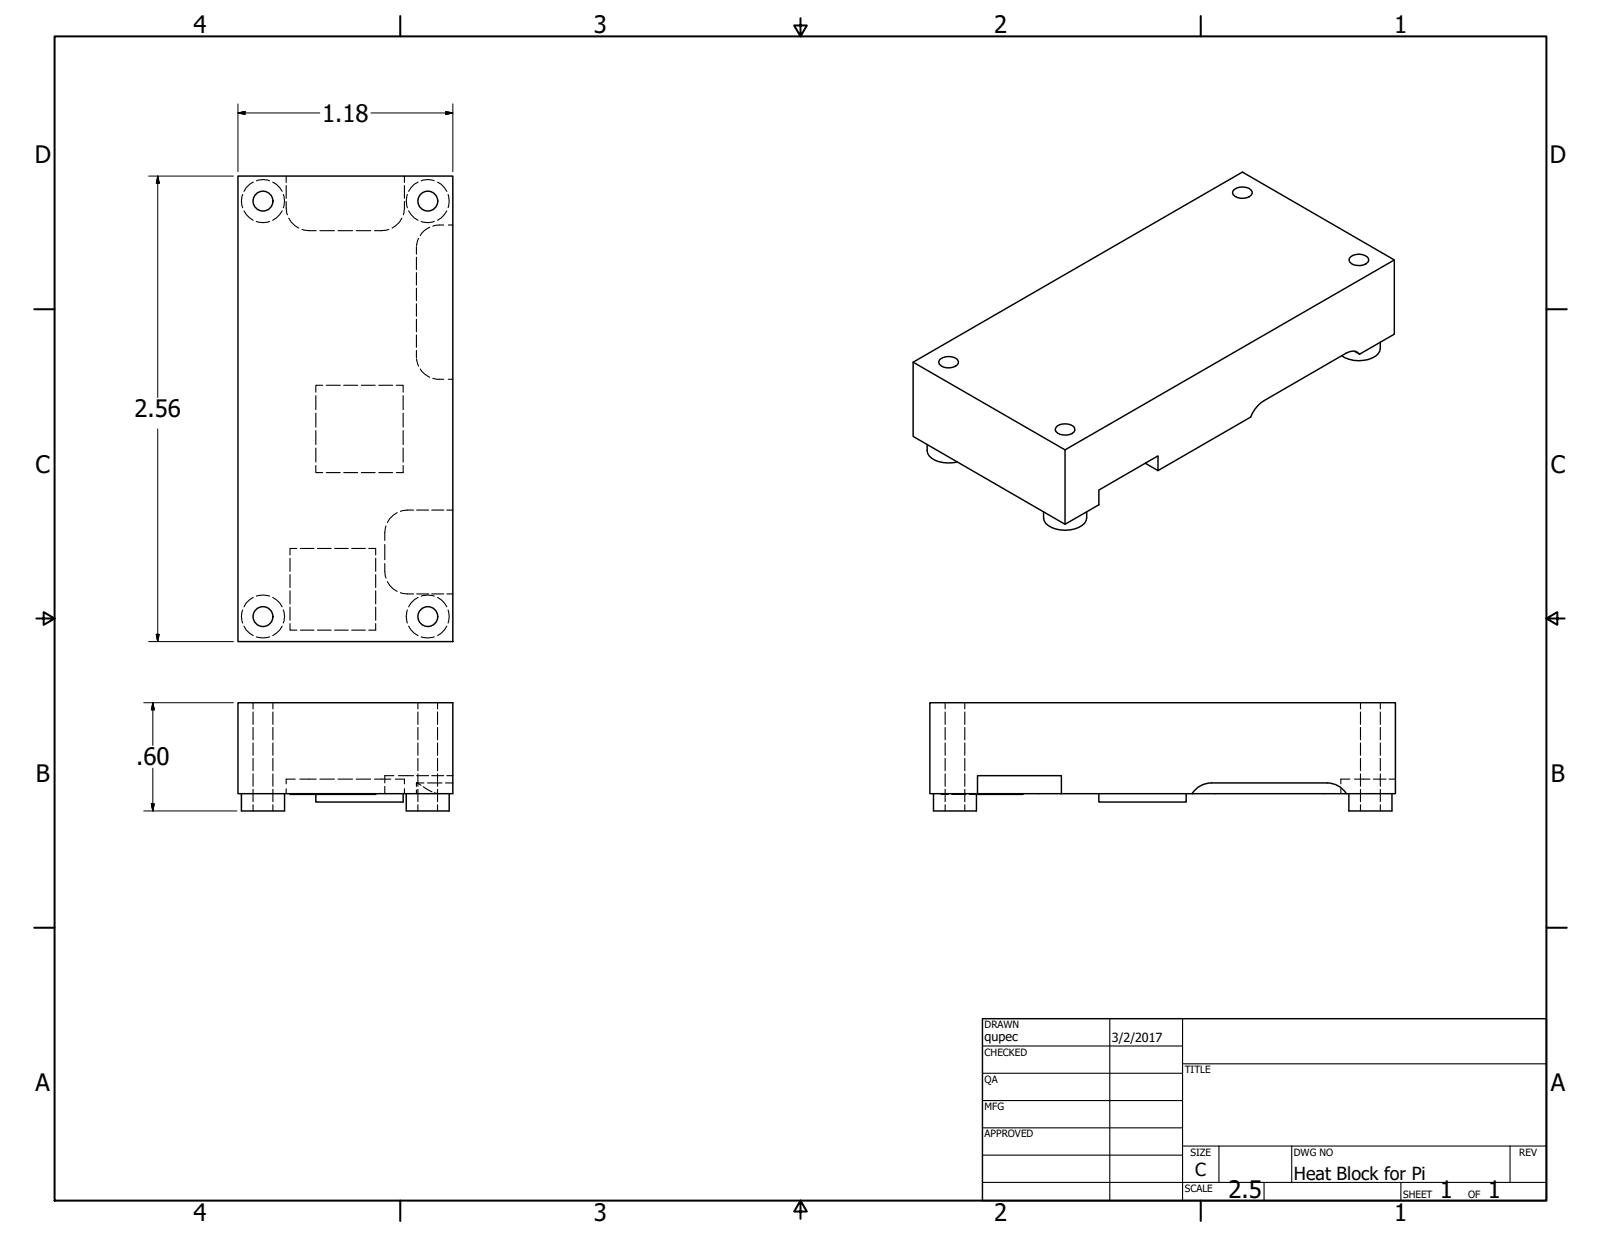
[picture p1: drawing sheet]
<svg xmlns="http://www.w3.org/2000/svg" width="559mm" height="432mm" viewBox="0 0 559 432" stroke-linecap="round" stroke-linejoin="round" font-family="sans-serif">
<!-- layer: Hidden (ANSI) -->
<g fill="none" stroke="#000" stroke-width=".38">
<path d="M84.7 67.9a6.3 6.3 0 0 0 0 4.6M85.2 73.6l.7 1.3 2.5 2M88.4 63.6l-1.3 .7-1.2 1.2-.7 1.3M89.5 77.3a6.3 6.3 0 0 0 4.6 0M89.5 63.1a6.3 6.3 0 0 1 4.6 0M95.2 63.6l1.3 .7 2 2.5M98.5 73.6l-2 2.5-1.3 .8M98.9 67.9a6.3 6.3 0 0 1 0 4.6M99.9 70.4v2.2l.4 2.4M99.9 61.5v2.2M99.9 64.8v4.4M100.8 76.1l.9 1.4 1.2 1.2 1.4 .9"/>
<path d="M140.3 76.1l-.9 1.4-2.6 2.1M141.2 70.4v2.2l-.4 2.4M141.2 61.5v2.2M141.2 64.8v4.4M142.2 67.9a7.2 7.2 0 0 0 0 4.6M142.6 73.6l2 2.5 1.3 .8M145.9 63.6l-1.3 .7-2 2.5M147 77.3a6.1 6.1 0 0 0 4.6 0M147 63.1a6.1 6.1 0 0 1 4.6 0M150 79.3a6.7 6.7 0 0 0-3.3 2.9M152.7 63.6l1.3 .7 2 2.5M154.9 78.5l-3.1 .2-.7 .2"/>
<path d="M156 73.6l-2 2.5-1.3 .8M156.4 67.9a7.2 7.2 0 0 1 0 4.6M156.5 78.5h1.6M105.4 80.1l2.4 .4h2.6M111.6 80.5h5.1M118 80.5h5.1M124.3 80.5h5.1M135.7 80.1l-2.5 .4h-2.5M145.4 86.1v2.6M145.4 89.8v4.3M145.4 95.2v4.3M146.1 83.2l-.7 2.5"/>
<path d="M145.4 100.6v4.4M145.4 106v4.4M145.4 111.4v4.4M145.4 116.9v4.3M110.2 138.1v4.9M112.6 134.5h-2.4v2.4M113.9 134.5h4.8M120 134.5h4.8M126.1 134.5h4.8M132.2 134.5h4.8M138.3 134.5h2.4v2.4M140.7 138.1v4.9"/>
<path d="M145.4 122.3v2.6M145.4 125.3l.7 2.5M146.7 128.8a7.7 7.7 0 0 0 3.3 2.9M151.1 132.1l1.5 .3h2.3M156.5 132.4h1.6M110.2 144.2v4.9M110.2 150.3v4.9M110.2 156.4v4.9M140.7 144.2v4.9M140.7 150.3v4.9M140.7 156.4v4.9M110.2 162.5v2.5h2.4"/>
<path d="M113.9 165h4.8M120 165h4.8M126.1 165h4.8M132.2 165h4.8M138.6 178.9l-2.6 2.1-.8 1.4M140.7 162.5v2.5h-2.4M144.3 178.1h-2.1l-2.4 .4M145.4 178.1h4.2M150.7 178.1h4.2M156 178.1h2.1M101.2 194.9v4.6M103.6 191.5h-2.4v2.2"/>
<path d="M104.8 191.5h4.8M110.8 191.5h4.8M116.8 191.5h4.7M122.7 191.5h4.8M128.7 191.5h2.4v2.2M131.1 194.9v4.6M134.3 196.7v2.7l.4 2.4M134.3 190.1v5.3M134.7 183.6l-.4 2.4v2.7M84.7 212.9a6.1 6.1 0 0 0 0 4.6M85.2 218.6l.7 1.3 2.5 2M88.4 208.5l-2.5 2-.7 1.3"/>
<path d="M89.5 208.1a7.2 7.2 0 0 1 4.6 0M95.2 208.5l2.5 2 .8 1.3M98.5 218.6l-.8 1.3-2.5 2M98.9 212.9a6.1 6.1 0 0 1 0 4.6M101.2 217.7v2.3h2.4M101.2 200.6v4.5M101.2 206.2v4.6M101.2 212v4.5M104.8 220h4.8M110.8 220h4.8M116.8 220h4.7M122.7 220h4.8"/>
<path d="M131.1 200.6v4.5M131.1 206.2v4.6M131.1 212v4.5M131.1 217.7v2.3h-2.4M135.2 203l.8 1.3 1.3 1.3 1.3 .8M139.8 206.9l2.4 .4h2.1M142.2 212.9a7 7 0 0 0 0 4.6M142.6 218.6l.8 1.3 1.2 1.1 1.3 .9M145.4 207.3h4.2M145.9 208.5l-1.3 .9-1.2 1.1-.8 1.3M147 208.1a7 7 0 0 1 4.6 0M150.7 207.3h4.2"/>
<path d="M152.7 208.5l2.4 2 .9 1.3M156 218.6l-.9 1.3-2.4 2M156 207.3h2.1M156.4 212.9a7 7 0 0 1 0 4.6M89.5 222.3a7.2 7.2 0 0 0 4.6 0M147 222.3a7 7 0 0 0 4.6 0M88.3 245.3v2.2M88.3 248.5v4.4M88.3 253.9v4.4M88.3 259.3v4.4M95.2 245.3v2.2M95.2 248.5v4.4"/>
<path d="M95.2 253.9v4.4M95.2 259.3v4.4M145.9 245.3v2.2M145.9 248.5v4.4M145.9 253.9v4.4M145.9 259.3v4.4M152.7 245.3v2.2M152.7 248.5v4.4M152.7 253.9v4.4M152.7 259.3v4.4M329.9 245.3v2.2M329.9 248.5v4.4"/>
<path d="M329.9 253.9v4.4M329.9 259.3v4.4M336.7 245.3v2.2M336.7 248.5v4.4M336.7 253.9v4.4M336.7 259.3v4.4M474.9 245.3v2.2M474.9 248.5v4.4M474.9 253.9v4.4M474.9 259.3v4.4M481.8 245.3v2.2M481.8 248.5v4.4"/>
<path d="M481.8 253.9v4.4M481.8 259.3v4.4M88.3 264.7v4.3M88.3 270.1v4.3M88.3 275.5v4.3M95.2 264.7v4.3M95.2 270.1v4.3M95.2 275.5v4.3M99.9 275.3v1.8M103.1 272h-3.2v1.6M104.6 272h5.8M110.2 277.1h.1"/>
<path d="M110.2 277.2v.1M111.6 272h5.1M118 272h5.1M124.3 272h5.1M130.7 272h5.7M134.3 274.5v2.6M137.5 270.8h-3.2v2.5M138 272h3.2v1.6M139.1 270.8h5.2M141.2 275.3v1.8M145.4 273.3v1.2M145.4 275.8v1.3"/>
<path d="M145.4 273.3l1.5 .8M145.4 270.8h4.2M145.4 273.3h2.6M145.9 264.7v4.3M145.9 270.1v4.3M145.9 275.5v4.3M147.7 274.6l3 1.8M149.2 273.3h5M150.7 270.8h4.2M151.6 276.7l1.7 .4M152.7 264.7v4.3M152.7 270.1v4.3"/>
<path d="M152.7 275.5v4.3M155.5 273.3h2.6M156 270.8h2.1M328.5 277.1h.1M328.5 277.2l2.5 .1M329.9 264.7v4.3M329.9 270.1v4.3M329.9 275.5v4.3M332.2 277.3h4.9M336.7 264.7v4.3M336.7 270.1v4.3M336.7 275.5v4.3"/>
<path d="M338.3 277.3h2.5M468 275.3v1.8M471.2 272h-3.2v1.6M472.8 272h5.4M474.9 264.7v4.3M474.9 270.1v4.3M474.9 275.5v4.3M479.3 272h4.4M481.8 264.7v4.3M481.8 270.1v4.3M481.8 275.5v4.3M484.8 272h2.2"/>
<path d="M88.3 280.9v2.2M95.2 280.9v2.2M145.9 280.9v2.2M152.7 280.9v2.2M329.9 280.9v2.2M336.7 280.9v2.2M474.9 280.9v2.2M481.8 280.9v2.2"/>
</g>
<circle cx="145.4" cy="273.3" r=".19" fill="#000"/>
<!-- layer: Visible (ANSI) -->
<g fill="none" stroke="#000" stroke-width=".51">
<path d="M83.1 61.5h75v162.5h-75zM430.8 66.1a4.6 4.6 0 0 1 6.2 .8 1.98 1.98 0 0 1-1.8 2.1 3.8 3.8 0 0 1-5-1.7l.1-.6zM471.5 89.6a4.5 4.5 0 0 1 6.1 .7 1.95 1.95 0 0 1-1.8 2.2 3.8 3.8 0 0 1-4.9-1.7l.1-.6zM486.7 90.7l-115 66.3v26l11.8-6.8v-5.1l20.7-12v5.2l-4.4-2.6M481.8 119.4a4.4 4.4 0 0 1-2.9 5.6 11.4 11.4 0 0 1-10.6-.8M318.7 126.4l53 30.6M328.3 125.3a5.1 5.1 0 0 1 5.8 .1l.4 .6a1.87 1.87 0 0 1-1.9 2.2 3.8 3.8 0 0 1-4.9-1.6l.1-.7zM472.8 122.6l1.7 1M474.5 123.6a3.3 3.3 0 0 0-4.7-.3l-28.5 16.5a11.5 11.5 0 0 0-4.8 5.8l-32.3 18.7M474.5 123.6l12.2-7v-25.9l-53.1-30.6-114.9 66.3v25.9l53 30.7M323.6 155.2a4.8 4.8 0 0 0 4.1 6 13.7 13.7 0 0 0 6.4 .1M368.9 148.8a4.7 4.7 0 0 1 6.2 .7 1.88 1.88 0 0 1-1.8 2.2 3.9 3.9 0 0 1-5-1.7z"/>
<path d="M364.2 178.6a4.8 4.8 0 0 0 4.3 6.1 10.9 10.9 0 0 0 10-2l.6-1 .2-.9v-2.2M83.1 245.3h75v31.8h-75zM324.5 245.3h162.5v31.8h-162.5zM84.3 277.1v6h15v-6M101.2 277.1v.2h29.9v-.2M140.7 277.1v2.9h-30.5v-2.7M141.8 277.1v6h15v-6M325.8 277.1v6h15v-6M341.2 277.1v-6.3h29.3v6.3M357.1 277.1v.2h-16.3M383.5 277.1v2.9h30.5v-2.9M416.1 277a7.9 7.9 0 0 1 6.7-3.7h40.4a7.9 7.9 0 0 1 6.7 3.7"/>
<path d="M470.8 277.1v6h15v-6"/>
<circle cx="91.8" cy="70.2" r="3.5"/>
<circle cx="149.3" cy="70.2" r="3.5"/>
<circle cx="91.8" cy="215.2" r="3.5"/>
<circle cx="149.3" cy="215.2" r="3.5"/>
</g>
<!-- layer: Border (ANSI) -->
<g fill="none" stroke="#000" stroke-width=".7">
<path d="M19 12.7h520.8v406.4h-520.8zM139.7 5.6v7.1M279.4 6.3v6.4l-2.2-3.8h4.4l-2.2 3.8M419.1 5.6v7.1M11.9 107.9h7.1M539.8 107.9h7.1M12.7 215.9h6.3l-3.8-2.2v4.4l3.8-2.2M539.8 215.9l3.8 2.2v-4.4l-3.8 2.2h6.3M11.9 323.8h7.1M539.8 323.8h7.1M139.7 419.1v7.1M279.4 419.1l2.2 3.8h-4.4l2.2-3.8v6.3"/>
<path d="M419.1 419.1v7.1"/>
</g>
<!-- layer: Title (ANSI) -->
<g fill="none" stroke="#000" stroke-width=".38">
<path d="M387.3 355.6v63.5M412.7 355.6v63.5M342.9 365.1h69.8M342.9 374.6h69.8M412.7 371.3h127.1M342.9 384.2h69.8M342.9 393.7h69.8M342.9 412.7h196.9M342.9 403.2h69.8M412.7 400h127.1M425.4 400v12.7M441.2 412.7v6.4"/>
<path d="M450.8 400v12.7M488.9 412.7v6.4M527 400v12.7"/>
</g>
<path d="M342.9 355.6h196.9v63.5h-196.9z" fill="none" stroke="#000" stroke-width=".51"/>
<!-- layer: Dimension (ANSI) -->
<g fill="none" stroke="#000" stroke-width=".35">
<path d="M83.1 39.4l2.4-.5v1zM83.1 39.4h28.5M83.1 36.3v23.6M129.5 39.4h28.6M155.6 38.9l2.5 .5-2.5 .5zM158.1 36.3v23.6M51.9 61.5h29.6M55.1 61.5l.5 2.4h-1.1zM55.1 61.5v77.2M55.1 149.7v74.3M51.9 224h29.6M54.5 221.4h1.1l-.5 2.6z"/>
<path d="M50.2 245.3h31.3M53.3 245.3l.5 2.5h-1zM53.3 245.3v14.9M53.3 268.2v14.9M50.2 283.1h32.5M52.8 280.6h1l-.5 2.5z"/>
</g>
<path d="M83.1 39.4l2.4-.5zM83.1 39.4l2.4-.5v1zM155.6 39.9l2.5-.5zM155.6 38.9l2.5 .5-2.5 .5zM55.1 61.5l.5 2.4zM55.1 61.5l.5 2.4h-1.1zM54.5 221.4l.6 2.6zM54.5 221.4h1.1l-.5 2.6zM53.3 245.3l.5 2.5zM53.3 245.3l.5 2.5h-1zM52.8 280.6l.5 2.5zM52.8 280.6h1l-.5 2.5z" fill="#000" stroke="#000" stroke-width=".35"/>
<g font-size="8.4">
<text x="67.6" y="11.7">4</text>
<text x="207.3" y="11.7">3</text>
<text x="347" y="11.7">2</text>
<text x="486.7" y="11.7">1</text>
<text x="112.4" y="42.5">1.18</text>
<text x="12.1" y="57">D</text>
<text x="541" y="57">D</text>
<text x="46.9" y="145.7">2.56</text>
<text x="12.4" y="165">C</text>
<text x="541.3" y="165">C</text>
<text x="47.5" y="267.2">.60</text>
<text x="12.5" y="272.9">B</text>
<text x="541.3" y="272.9">B</text>
<text x="12.4" y="380.9">A</text>
<text x="541.3" y="380.9">A</text>
<text x="428.8" y="418.2">2.5</text>
<text x="502.6" y="418.3">1</text>
<text x="519.3" y="418.3">1</text>
<text x="67.6" y="426.2">4</text>
<text x="207.3" y="426.2">3</text>
<text x="347" y="426.2">2</text>
<text x="486.7" y="426.2">1</text>
</g>
<g font-size="6.3">
<text x="417.2" y="410.6">C</text>
<text x="451.6" y="411.9">Heat Block for Pi</text>
</g>
<g font-size="4.4">
<text x="343.7" y="363.5">qupec</text>
<text x="388.1" y="363.7">3/2/2017</text>
</g>
<g font-size="3.5">
<text x="343.7" y="358.9">DRAWN</text>
<text x="343.7" y="368.5">CHECKED</text>
<text x="413.5" y="374.6">TITLE</text>
<text x="343.7" y="378">QA</text>
<text x="343.7" y="387.5">MFG</text>
<text x="343.7" y="397.1">APPROVED</text>
<text x="415.5" y="403.4">SIZE</text>
<text x="451.6" y="403.4">DWG NO</text>
<text x="530.3" y="403.4">REV</text>
<text x="413.5" y="416.1">SCALE</text>
<text x="489.7" y="418.3">SHEET</text>
<text x="512.4" y="418.3">OF</text>
</g>
</svg>
